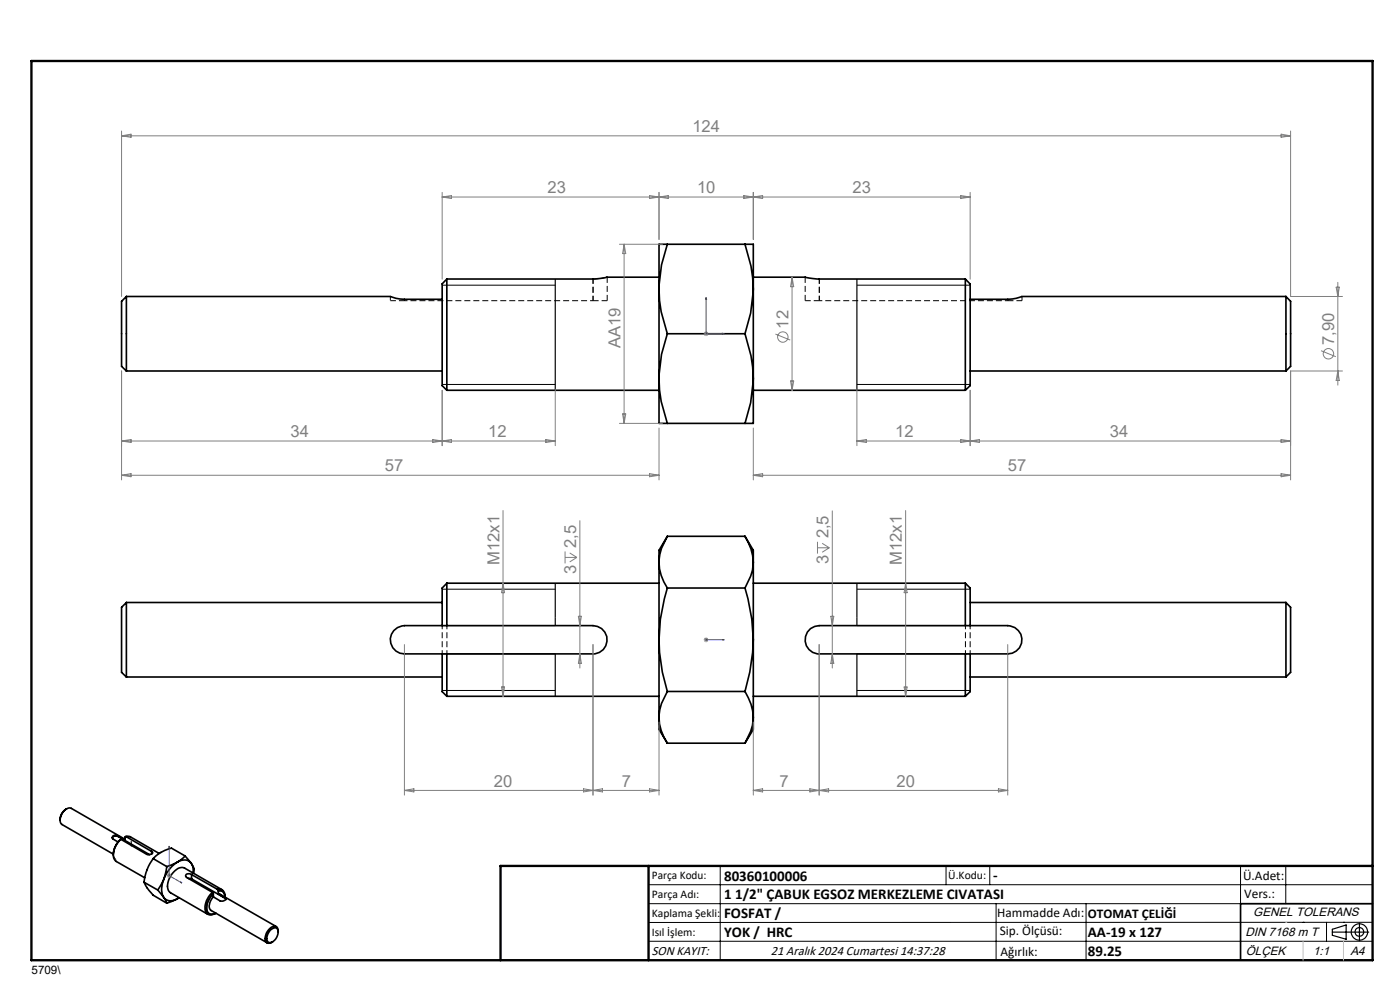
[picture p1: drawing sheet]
<svg xmlns="http://www.w3.org/2000/svg" width="297mm" height="210mm" viewBox="0 0 297 210" stroke-linecap="round" stroke-linejoin="round" font-family="sans-serif">
<path d="M125.8 59.2l3-.4M82.8 63.8h3M125.8 63.8h3M173.8 63.8h-3M216.8 63.8h-3" fill="none" stroke="#000" stroke-width=".21" stroke-dasharray="1.3 .6" stroke-dashoffset=".1" stroke-linecap="butt"/>
<path d="M170.8 58.8v5M85.8 63.8v-.3M128.8 63.8v-5M213.8 63.8v-.3" fill="none" stroke="#000" stroke-width=".21" stroke-dasharray="1.3 .6" stroke-linecap="butt"/>
<path d="M85.8 63.8h40M213.8 63.8h-40" fill="none" stroke="#000" stroke-width=".21" stroke-dasharray="1.3 .6" stroke-dashoffset=".6" stroke-linecap="butt"/>
<path d="M125.8 63.8v-4.6M173.8 63.8v-4.6" fill="none" stroke="#000" stroke-width=".21" stroke-dasharray="1.3 .6" stroke-dashoffset=".2" stroke-linecap="butt"/>
<path d="M82.8 62.9v.9M216.8 63.8v-.9M93.8 132.7v6M94.8 132.7v6M204.8 132.7v6M205.8 132.7v6" fill="none" stroke="#000" stroke-width=".21" stroke-dasharray="1.3 .6" stroke-dashoffset=".5" stroke-linecap="butt"/>
<g fill="none" stroke="#000" stroke-width=".35">
<path d="M94.8 59.2v23.6M94.8 59.2l-1 1v21.6l1 1M139.8 58.8h-11l-2.6 .4h-31.4M141.6 51.8l-1.3 4.4-.5 5.1M141.6 51.8h-1.8v9.5M141.6 51.8h16.4M158 51.8l1.3 4.6 .5 4.9M158 51.8h1.8v9.5M159.8 58.8h11l2.6 .4h31.4M204.8 59.2l1 1v21.6l-1 1M204.8 59.2v23.6M26.8 62.9v15.8"/>
<path d="M26.8 62.9l-1 1v13.8l1 1M26.8 78.7h67M26.8 62.9h56M82.8 62.9l1.2 .4 1.8 .2h8M139.8 61.3v19M139.8 61.3l.1 2.4 .4 2.4 1.3 4.7M141.6 70.8l-1.3 4.4-.5 5.1M141.6 70.8h16.4M158 70.8l1.3 4.7 .4 2.3 .1 2.5M159.8 61.3l-.6 5.1-1.2 4.4M159.8 61.3v19M205.8 78.7h67"/>
<path d="M216.7 62.9l-1.1 .4-1.8 .2h-8M216.7 62.9h56.1M272.8 62.9v15.8M272.8 62.9l1 1v13.8l-1 1M94.8 82.8h45M139.8 80.3l.1 2.4 .4 2.5 1.3 4.6M139.8 80.3v9.5h1.8M141.6 89.8h16.4M159.8 80.3l-.6 5.1-1.2 4.4M159.8 80.3v9.5h-1.8M159.8 82.8h45M139.8 119.3a10 10 0 0 0 1.8 5.4"/>
<path d="M139.8 119.3v16.4M141.6 113.8a10.1 10.1 0 0 0-1.8 5.5M141.6 113.8l-1.8 2.9v2.6M141.6 113.8h16.4M158 113.8a10.9 10.9 0 0 1 1.8 5.5M158 113.8l1.8 2.9v2.6M159.8 119.3a9.9 9.9 0 0 1-1.8 5.4M159.8 119.3v16.4M26.8 127.8v15.8M26.8 127.8l-1 1v13.8l1 1M26.8 127.8h67M93.8 138.7h-8a3 3 0 0 1-3-3 3 3 0 0 1 3-3h40a3 3 0 0 1 3 3 3 3 0 0 1-3 3h-31"/>
<path d="M93.8 138.7v8l1 1M93.8 138.7h1M94.8 123.7v9M94.8 138.7v9M94.8 123.7l-1 1v8M94.8 123.7h45M139.8 135.7l.1 2.7 .6 4.2 1.1 4.1M139.8 135.7v16.5M141.6 124.7l-.7 2.3-.8 4.4-.3 4.3M141.6 124.7h16.4M158 124.7l.7 2.3 .8 4.3 .3 4.4M159.8 135.7l-.1 2.7-.6 4.1-1.1 4.2"/>
<path d="M159.8 135.7v16.5M159.8 123.7h45M204.8 132.7h-31a3 3 0 0 0-3 3 3 3 0 0 0 3 3h31M204.8 123.7v9M204.8 138.7v9M204.8 138.7h1M204.8 123.7l1 1v8M204.8 132.7h1M205.8 138.7v8l-1 1M205.8 132.7h8a3 3 0 0 1 3 3 3 3 0 0 1-3 3h-8M205.8 127.8h67M272.8 127.8v15.8"/>
<path d="M272.8 127.8l1 1v13.8l-1 1M26.8 143.6h67M94.8 147.7h45M139.8 152.2a10 10 0 0 0 1.8 5.4M139.8 152.2v2.5l1.8 2.9M141.6 146.7a10.1 10.1 0 0 0-1.8 5.5M141.6 146.7h16.4M141.6 157.6h16.4M158 146.7a10.9 10.9 0 0 1 1.8 5.5M159.8 152.2a9.9 9.9 0 0 1-1.8 5.4M159.8 152.2v2.5l-1.8 2.9M159.8 147.7h45"/>
<path d="M205.8 143.6h67M12.7 174a2.49 2.49 0 0 1 2.3-2.6l11.5 6.6M12.7 174l.1 .5 .4 .4 10.8 6.3M14.1 171.5a2.66 2.66 0 0 0-1.4 2.5M25.1 177.5a.88 .88 0 0 0-1.3 .3M25.1 177.4a.69 .69 0 0 0-.8-.2 .69 .69 0 0 0-.4 .7l1.1 .7M25.1 177.5l6.6 3.8M25.1 177.4l1.4 .8v-.7l.2-.1M25.1 177.4v.1M25.6 178a4 4 0 0 0-1.3 4.3l.4 .4 6 3.5M25.6 178l5.5 3.2a.97 .97 0 0 0 1.3-.4l-.2-.2M25.6 178a4.4 4.4 0 0 0-1.6 3.4"/>
<path d="M26.7 177.4l1 .1 6.1 3.5M26.7 177.4l5.5 3.2M30.6 187.1l.9 1.6 1 1.2 2.9 1.7M30.6 187.1l2.9 1.7M32.2 180.6v.5M32.5 182.1a10.7 10.7 0 0 0-1.9 5M32.5 182.1l2.9 1.7M33.5 188.8l1.2 1.6M34.7 186.5l-1.2 2.3M34.7 190.4a2.04 2.04 0 0 0 2.9 .2M34.7 186.5a4.3 4.3 0 0 0 0 3.9M34.7 190.4l.7 1.2"/>
<path d="M35.4 183.8l-.7 2.7M37.6 182.9a7.3 7.3 0 0 0-2.9 3.6M37.6 182.9a2.14 2.14 0 0 1 3 .2M37.6 182.9l-2.2 .9M37.6 190.6l-2.2 1M38 190.4l-.4 .2M39.3 181.6l-2.9-1.7-1.5 .5a7 7 0 0 0-2.4 1.7M39.3 181.6l-1.7 1.3M39.3 181.6l1.3 1.5M40 186.3l.6 .1M40.6 183.1l.3 .7 .1 1.4M40.6 183.1l.2 .4a1.81 1.81 0 0 1 .3 1.7"/>
<path d="M40.6 185.5a.7 .7 0 0 0-.7-.2 .7 .7 0 0 0-.5 .6l5.7 3.4M40.6 185.5l5.5 3.2M40.6 186.4l7.1 4.1M40.6 185.5v.9M45.1 189.3l.2 .3M45.1 189.3a4 4 0 0 0-1.4 4.2 1.31 1.31 0 0 0 2.1 .2 1.2 1.2 0 0 1-1.5 .1 1.2 1.2 0 0 1-.4-1.4 4.5 4.5 0 0 1 1.4-2.8M45.3 190.2a2.39 2.39 0 0 0-.6 2.9l12 6.9M45.3 190.2l1.4 .9a.91 .91 0 0 0 1.2-.5l-.2-.1M45.3 189.6v.6M46.1 188.7a1.3 1.3 0 0 1 1.6 1.6 1.15 1.15 0 0 0-1.4-1.3M46.1 188.7l.2 .3M46.3 189.6l.4 .1 11.9 6.9"/>
<path d="M46.3 189.6l1.4 .9M46.3 189v.6M47.1 188.7l-7.9-4.6a2.19 2.19 0 0 0-2.7 1.2 3.5 3.5 0 0 0-.6 3.8l8.2 4.8M47.7 190.5l.2 .3M47.7 190.5h.1M57.3 197.3l.3-.2a.82 .82 0 0 1 1.1-.2 .82 .82 0 0 1 .3 1.1 2.14 2.14 0 0 1-1.9 1.9 1.2 1.2 0 0 1-.3-1.7zM59 197.7a.96 .96 0 0 0-.5-1.2 .96 .96 0 0 0-1.2 .4 2.4 2.4 0 0 0-.7 3.1l.4 .1 .8-.3M291.2 191.7h-28v12"/>
</g>
<g fill="none" stroke="#808080" stroke-width=".21">
<path d="M25.8 27.8v35.1M25.8 28.8l2-.3v.6zM25.8 28.8h248M271.8 28.5l2 .3-2 .3zM273.8 27.8v35.1h11M93.8 40.8v18.4M93.8 41.8h112M93.8 41.8l2-.3v.6zM131.4 51.8h9.1M132.4 51.8v38M132.4 51.8l.4 2h-.7zM137.8 41.5l4 .6v-.6l-4 .6z"/>
<path d="M139.8 40.8v10M157.8 41.5l4 .6v-.6l-4 .6zM159.8 40.8v10M168 58.8v24M168 58.8l.4 2h-.7zM203.8 41.5l2 .3-2 .3zM205.8 40.8v18.4M283.8 59.9v21.8M25.8 78.7v23.1M149.3 70.8h1M149.4 70.4l.7 .7M149.8 70.3v1"/>
<path d="M150.1 70.4l-.7 .7M164.5 70.9l3.1 1.2M280.2 74.4l3.2 1.3M283.5 60.9h.6l-.3 2zM283.8 78.7l.3 2h-.6zM284.8 78.7h-11v23.1M25.8 93.5h92M25.8 93.5l2-.3v.7zM91.8 93.2l4 .7v-.7l-4 .7zM93.8 82.8v11.7M115.8 93.2l2 .3-2 .4zM117.8 82.5v12"/>
<path d="M131.4 89.8h9.1M132.1 87.8h.7l-.4 2zM139.8 90.8v11M159.8 90.8v11M167.7 80.8h.7l-.4 2zM181.8 82.5v12M181.8 93.5h92M181.8 93.5l2-.3v.7zM203.8 93.2l4 .7v-.7l-4 .7zM205.8 82.8v11.7M271.8 93.2l2 .3-2 .4zM25.8 100.8h114"/>
<path d="M25.8 100.8l2-.3v.6zM106.7 108.3v39.4M119.9 117v2.5M119.9 118.2h2.5M120.9 117.3l1.5 .9M122.4 118.2l-1.5 1M123 110.4v31.3M137.8 100.5l2 .3-2 .3zM159.8 100.8h114M159.8 100.8l2-.3v.6zM173.4 114.9v2.5M173.4 116.2h2.5"/>
<path d="M174.4 115.2l1.5 1M175.9 116.2l-1.5 .9M176.6 108.4v33.3M192.1 108.3v39.4M271.8 100.5l2 .3-2 .3zM85.8 136.7v32M106.7 123.7l.3 2h-.6zM122.7 130.7h.6l-.3 2zM123 138.7l.3 2h-.6zM125.8 136.7v32M149.3 135.7h1M149.4 135.4l.7 .7"/>
<path d="M149.8 135.2v1M150.1 135.4l-.7 .7M173.8 136.7v32M176.2 130.7h.7l-.3 2zM176.6 138.7l.3 2h-.7zM192.1 123.7l.3 2h-.6zM213.8 136.7v32M106.4 145.7h.6l-.3 2zM139.8 153.2v15.5M159.8 153.2v15.5M191.8 145.7h.6l-.3 2zM85.8 167.7h54"/>
<path d="M85.8 167.7l2-.4v.7zM123.8 167.3l2 .4-2 .3zM125.8 167.7l2-.4v.7zM137.8 167.3l2 .4-2 .3zM159.8 167.7l2-.4v.7zM171.8 167.3l2 .4-2 .3zM173.8 167.7l2-.4v.7zM211.8 167.3l2 .4-2 .3zM213.8 167.7h-54M35.4 185.7h1M35.5 185.4l.7 .7M35.9 185.2v1"/>
<path d="M36.2 185.4l-.7 .7"/>
<circle cx="166.1" cy="71.5" r="1.11"/>
<circle cx="281.8" cy="75" r="1.1"/>
</g>
<g fill="none" stroke="#000" stroke-width=".21">
<path d="M93.8 60.5h24M181.8 60.5h24M93.8 81.6h24M181.8 81.6h24M93.8 125h24M93.8 138.7h24M93.8 132.7h24M181.8 125h24M181.8 138.7h24M181.8 132.7h24M93.8 146.5h24M181.8 146.5h24"/>
<path d="M25.5 178.2a3.4 3.4 0 0 0-1.1 3.9l.2 .2M26.5 177.6l.8 .1M27.8 178.4v1.2M45.3 189.6a3.4 3.4 0 0 0-1.1 4l.6 .3 .9-.2M46.3 189a1.09 1.09 0 0 1 1.4 1.2M137.6 187.7h153.6M137.6 191.7h153.6M137.6 199.7h153.6M152.8 183.7v20M200.7 183.7v4M210 183.7v4M211.3 191.7v12"/>
<path d="M230.4 191.7v12M263.2 183.7v20M272.8 183.7v8M276.4 195.6h.1M281.4 195.6v4.1M285 195.6h.1M291.2 195.6l-153.6 .1"/>
</g>
<g fill="none" stroke="#000" stroke-width=".25">
<path d="M117.8 59.2v23.6M181.8 59.2v23.6M117.8 123.7v9M117.8 138.7v9M181.8 123.7v9M181.8 138.7v9M282.6 197.7h7.8M282.6 197.1l3-.9v3l-3-.8zM288.4 195.8v3.8M106.2 203.7h185"/>
<circle cx="288.4" cy="197.7" r="1.74"/>
<circle cx="288.4" cy="197.7" r=".93"/>
</g>
<path d="M149.8 63.1l.1 .4h-.2zM149.8 63.1v7.7h3.8M153.2 70.7l.4 .1-.4 .1zM149.7 135.7h.2zM149.8 135.7h3.8M149.8 135.7h.1M153.6 135.7h-.4h.4M35.9 179.4v6.3l2.7 1.6M35.9 179.4v.4l-.1-.1zM38.3 187.1l.3 .2z" fill="none" stroke="#00f" stroke-width=".21"/>
<path d="M6.7 12.9h284.5v190.8h-284.5zM137.6 183.7v20M291.2 183.7h-185v20" fill="none" stroke="#000" stroke-width=".5"/>
<path d="M276.4 199.7v4M285 199.7v4" fill="none" stroke="#c0c0c0" stroke-width=".21"/>
<path d="M272.8 195.6h.1" fill="none" stroke="#c0c0c0" stroke-width=".25"/>
<g fill="#00f">
<path d="M153.2 70.7l.4 .1-.4 .1zM149.8 63.1l.1 .4h-.2z"/>
<path d="M38.3 187.1l.3 .2zM35.9 179.4v.4l-.1-.1zM153.2 135.7h.4zM149.7 135.7h.2z"/>
</g>
<g font-size="3.5" fill="#808080">
<text x="146.9" y="28">124</text>
<text x="116.2" y="41">23</text>
<text x="147.9" y="41">10</text>
<text x="180.9" y="41">23</text>
<text x="167.3" y="69.7" transform="rotate(-90 167.3 69.7)">12</text>
<text x="131.6" y="73.9" transform="rotate(-90 131.6 73.9)">AA19</text>
<text x="283" y="73.2" transform="rotate(-90 283 73.2)">7,90</text>
<text x="61.6" y="92.7">34</text>
<text x="103.6" y="92.7">12</text>
<text x="189.9" y="92.7">12</text>
<text x="235.4" y="92.7">34</text>
<text x="81.7" y="100">57</text>
<text x="213.8" y="100">57</text>
<text x="105.9" y="119.8" transform="rotate(-90 105.9 119.8)">M12x1</text>
<text x="122.2" y="116.3" transform="rotate(-90 122.2 116.3)">2,5</text>
<text x="175.8" y="119.7" transform="rotate(-90 175.8 119.7)">3</text>
<text x="175.8" y="114.2" transform="rotate(-90 175.8 114.2)">2,5</text>
<text x="191.3" y="119.8" transform="rotate(-90 191.3 119.8)">M12x1</text>
<text x="122.2" y="121.8" transform="rotate(-90 122.2 121.8)">3</text>
<text x="104.8" y="166.8">20</text>
<text x="131.9" y="166.8">7</text>
<text x="165.4" y="166.8">7</text>
<text x="190.2" y="166.8">20</text>
</g>
<g font-size="3.2">
<text x="153.6" y="186.8">80360100006</text>
<text x="153.6" y="190.8">1 1/2&quot; ÇABUK EGSOZ MERKEZLEME CIVATASI</text>
<text x="210.7" y="186.6">-</text>
<text x="153.6" y="194.8">FOSFAT /</text>
<text x="153.6" y="198.8">YOK / HRC</text>
<text x="230.8" y="198.7">AA-19 x 127</text>
<text x="230.8" y="202.8">89.25</text>
</g>
<g font-size="2.8">
<text x="263.7" y="186.7">Ü.Adet:</text>
<text x="263.9" y="190.5">Vers.:</text>
<text x="211.5" y="194.5">Hammadde Adı:</text>
<text x="230.8" y="194.7">OTOMAT ÇELİĞİ</text>
<text x="138.3" y="202.6">SON KAYIT:</text>
<text x="163.5" y="202.6">21 Aralık 2024 Cumartesi 14:37:28</text>
<text x="212.1" y="198.4">Sip. Ölçüsü:</text>
<text x="212.2" y="202.7">Ağırlık:</text>
</g>
<g font-size="2.6">
<text x="265.9" y="194.4">GENEL TOLERANS</text>
<text x="264.2" y="198.5">DIN 7168 m T</text>
<text x="264.3" y="202.6">ÖLÇEK</text>
<text x="278.5" y="202.6">1:1</text>
<text x="286.5" y="202.6">A4</text>
</g>
<g font-size="2.5">
<text x="138.3" y="186.4">Parça Kodu:</text>
<text x="138.3" y="190.5">Parça Adı:</text>
<text x="201.2" y="186.5">Ü.Kodu:</text>
<text x="138.3" y="194.5">Kaplama Şekli:</text>
<text x="138.3" y="198.6">Isıl İşlem:</text>
<text x="6.7" y="206.7">5709\</text>
</g>
</svg>
